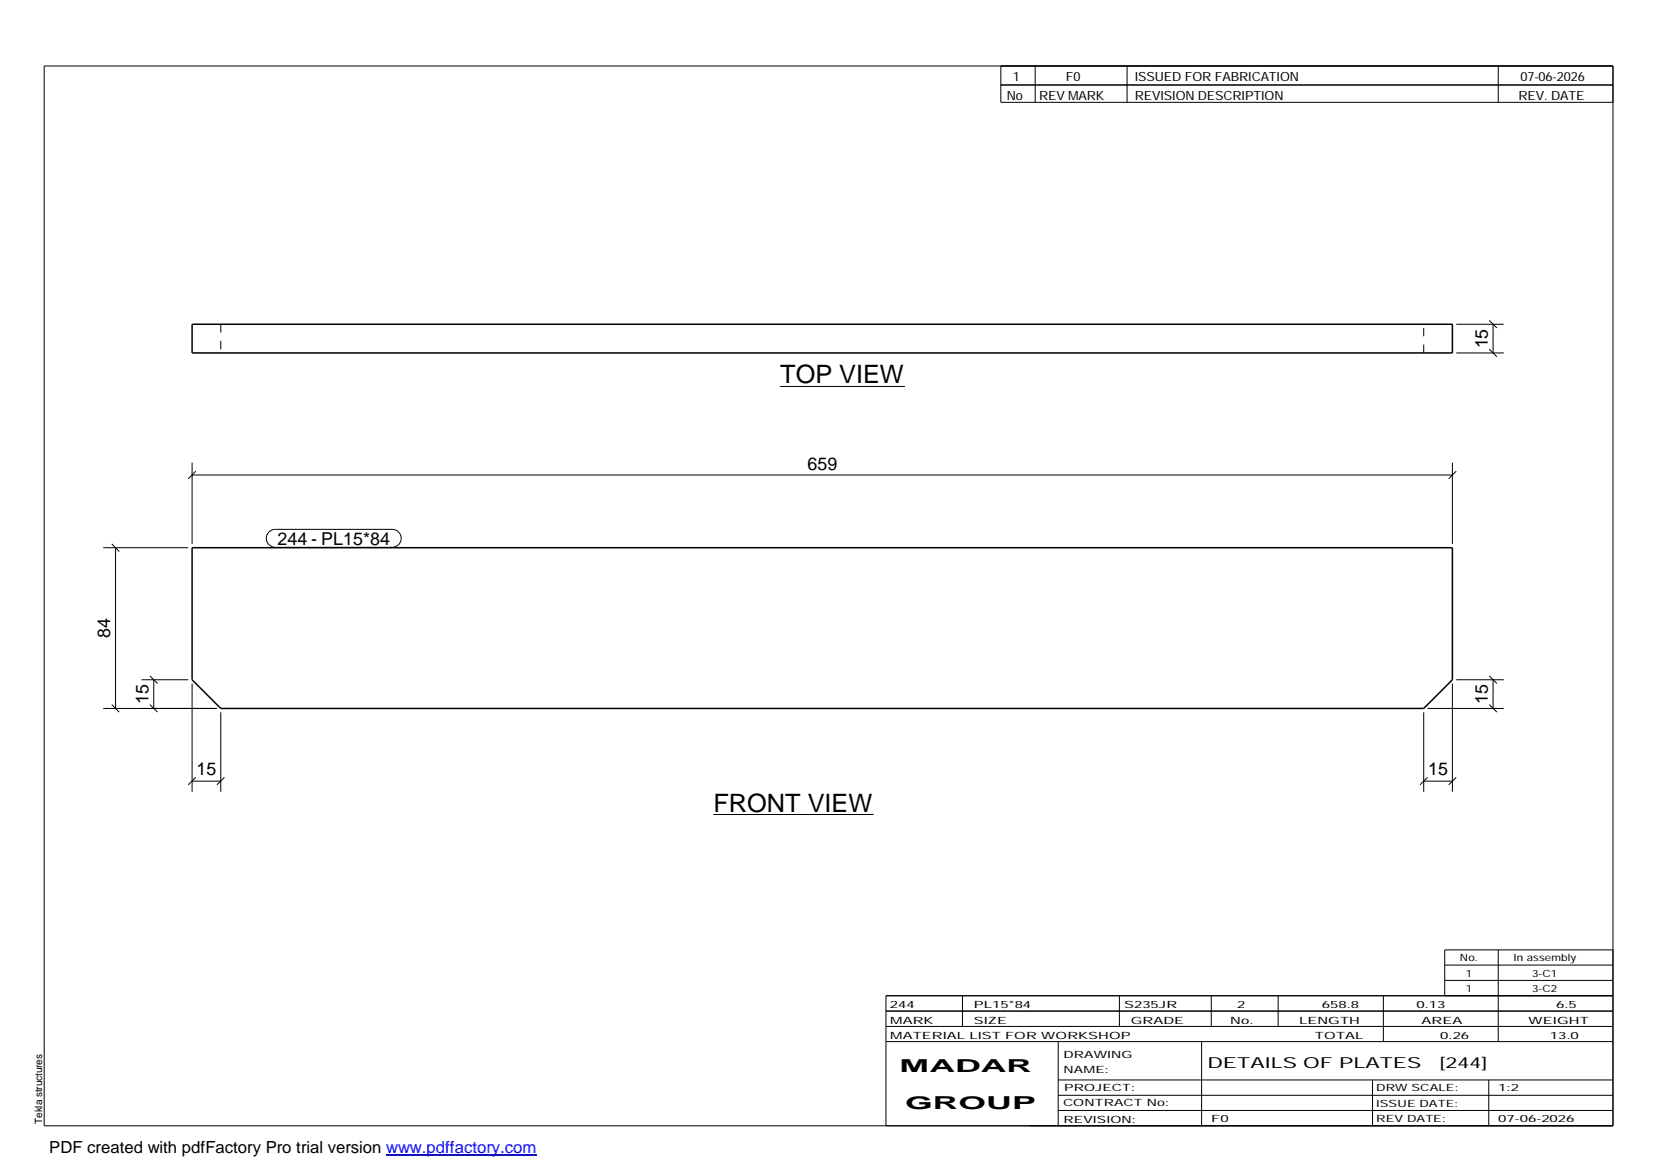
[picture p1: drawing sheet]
<svg xmlns="http://www.w3.org/2000/svg" width="420mm" height="297mm" viewBox="0 0 420 297" stroke-linecap="round" stroke-linejoin="round" font-family="sans-serif">
<path d="M48.8 82.3h319.9v7.3h-319.9zM48.8 139.1h319.9v33.5l-7.3 7.3h-305.4l-7.2-7.3z" fill="none" stroke="#000" stroke-width=".38"/>
<path d="M56 82.3v7.3M361.4 89.6v-7.3" fill="none" stroke="#000" stroke-width=".25" stroke-dasharray="2.1 2.1" stroke-linecap="butt"/>
<g fill="none" stroke="#000" stroke-width=".25">
<path d="M11.2 16.7h398.3v269.1h-398.3zM254.1 16.7v9.3h155.4M262.8 16.7v9.3M286.1 16.7v9.3M380.4 16.7v9.3M254.1 21.6h155.4M198.1 98.1h31.6M369.7 89.6h12.1M369.7 82.3h12.1M378.1 88.6l1.9 2M378.1 81.4l1.9 1.9M379.1 82.3v7.3"/>
<path d="M48.8 117.5v20.6M49.7 119.6l-1.9 2M368.7 117.5v20.6M369.7 119.6l-1.9 2M26.2 139.1h21.6M28.4 138.1l1.9 1.9M29.3 139.1v40.8M48.8 120.6h319.9M68.3 135.1l.7-.5 .9-.2h29.7a2.29 2.29 0 0 1 2.3 2.3 2.29 2.29 0 0 1-2.3 2.3h-29.7a2.28 2.28 0 0 1-2.1-1.4 2.28 2.28 0 0 1 .5-2.5zM26.2 179.9h28.9M28.4 178.9l1.9 1.9M35.9 172.6h11.9"/>
<path d="M38.1 178.9l1.9 1.9M38.1 171.6l1.9 1.9M39 172.6v7.3M48.8 173.6v27.4M362.4 179.9h19.4M368.7 173.6v27.4M369.7 172.6h12.1M378.1 178.9l1.9 1.9M378.1 171.6l1.9 1.9M379.1 172.6v7.3M48.8 198.3h7.2M49.7 197.3l-1.9 1.9"/>
<path d="M56 180.8v20.2M57 197.3l-1.9 1.9M361.4 198.3h7.3M361.4 180.8v20.2M362.4 197.3l-1.9 1.9M369.7 197.3l-1.9 1.9M181.1 206.8h40.7M224.9 256.7h184.6M244.3 252.8v7.8M284.2 252.8v7.8M307.5 252.8v7.8M324.5 252.8v7.8"/>
<path d="M351.2 252.8v11.6M366.8 245h42.7M366.8 248.9h42.7M380.4 241.2v23.2M409.5 241.2h-42.7v11.6M409.5 252.8h-184.6v33M224.9 264.4h184.6M224.9 260.6h184.6M268.6 264.4v21.4M268.6 274.2h140.9M268.6 278.1h140.9M305.1 264.4v21.4"/>
<path d="M348.4 274.2v11.6M378 274.2v11.6M268.6 281.9h140.9"/>
</g>
<path d="M98 293.3h38.2" fill="none" stroke="#00f" stroke-width=".3"/>
<g font-size="6.4">
<text x="198.1" y="97.4">TOP VIEW</text>
<text x="181.1" y="206.1">FRONT VIEW</text>
</g>
<g font-size="4.5">
<text x="377.7" y="88.5" transform="rotate(-90 377.7 88.5)">15</text>
<text x="205" y="119.2">659</text>
<text x="70.5" y="138.4">244 - PL15*84</text>
<text x="27.9" y="162" transform="rotate(-90 27.9 162)">84</text>
<text x="37.7" y="178.7" transform="rotate(-90 37.7 178.7)">15</text>
<text x="377.7" y="178.7" transform="rotate(-90 377.7 178.7)">15</text>
<text x="49.9" y="196.9">15</text>
<text x="362.6" y="196.9">15</text>
<text x="228.4" y="272.3">MADAR</text>
<text x="229.8" y="281.6">GROUP</text>
</g>
<text font-size="4.2" x="12.5" y="292.7">PDF created with pdfFactory Pro trial version www.pdffactory.com</text>
<g font-size="3.9">
<text x="306.5" y="271.3">DETAILS OF PLATES</text>
<text x="365.4" y="271.3">[244]</text>
</g>
<g font-size="3.2">
<text x="257.1" y="20.5">1</text>
<text x="270.6" y="20.5">F0</text>
<text x="288.1" y="20.5">ISSUED FOR FABRICATION</text>
<text x="386" y="20.5">07-06-2026</text>
<text x="255.6" y="25.5">No</text>
<text x="263.8" y="25.5">REV MARK</text>
<text x="288.1" y="25.5">REVISION DESCRIPTION</text>
<text x="385.5" y="25.5">REV. DATE</text>
</g>
<g font-size="2.5">
<text x="370.6" y="244.1">No.</text>
<text x="384.3" y="244.1">In assembly</text>
<text x="372.1" y="247.9">1</text>
<text x="372.1" y="251.8">1</text>
<text x="389" y="247.9">3-C1</text>
<text x="389" y="251.8">3-C2</text>
<text x="225.9" y="255.9">244</text>
<text x="247.3" y="255.9">PL15*84</text>
<text x="285.4" y="255.9">S235JR</text>
<text x="314.1" y="255.9">2</text>
<text x="335.6" y="255.9">658.8</text>
<text x="359.6" y="255.9">0.13</text>
<text x="395.1" y="255.9">6.5</text>
<text x="226" y="263.7">MATERIAL LIST FOR WORKSHOP</text>
<text x="226" y="259.9">MARK</text>
<text x="247.2" y="259.9">SIZE</text>
<text x="287.1" y="259.9">GRADE</text>
<text x="312.3" y="259.9">No.</text>
<text x="329.8" y="259.9">LENGTH</text>
<text x="333.8" y="263.7">TOTAL</text>
<text x="360.9" y="259.9">AREA</text>
<text x="365.6" y="263.7">0.26</text>
<text x="388.1" y="259.9">WEIGHT</text>
<text x="393.4" y="263.7">13.0</text>
<text x="270" y="268.5">DRAWING</text>
<text x="270" y="272.5">NAME:</text>
<text x="269.9" y="280.9">CONTRACT No:</text>
<text x="270.2" y="277">PROJECT:</text>
<text x="349.4" y="277.1">DRW SCALE:</text>
<text x="349.4" y="281">ISSUE DATE:</text>
<text x="380.4" y="277.1">1:2</text>
<text x="10.7" y="285.4" transform="rotate(-90 10.7 285.4)">Tekla structures</text>
<text x="270" y="285">REVISION:</text>
<text x="307.5" y="284.8">F0</text>
<text x="349.4" y="284.8">REV DATE:</text>
<text x="380.4" y="284.8">07-06-2026</text>
</g>
</svg>
